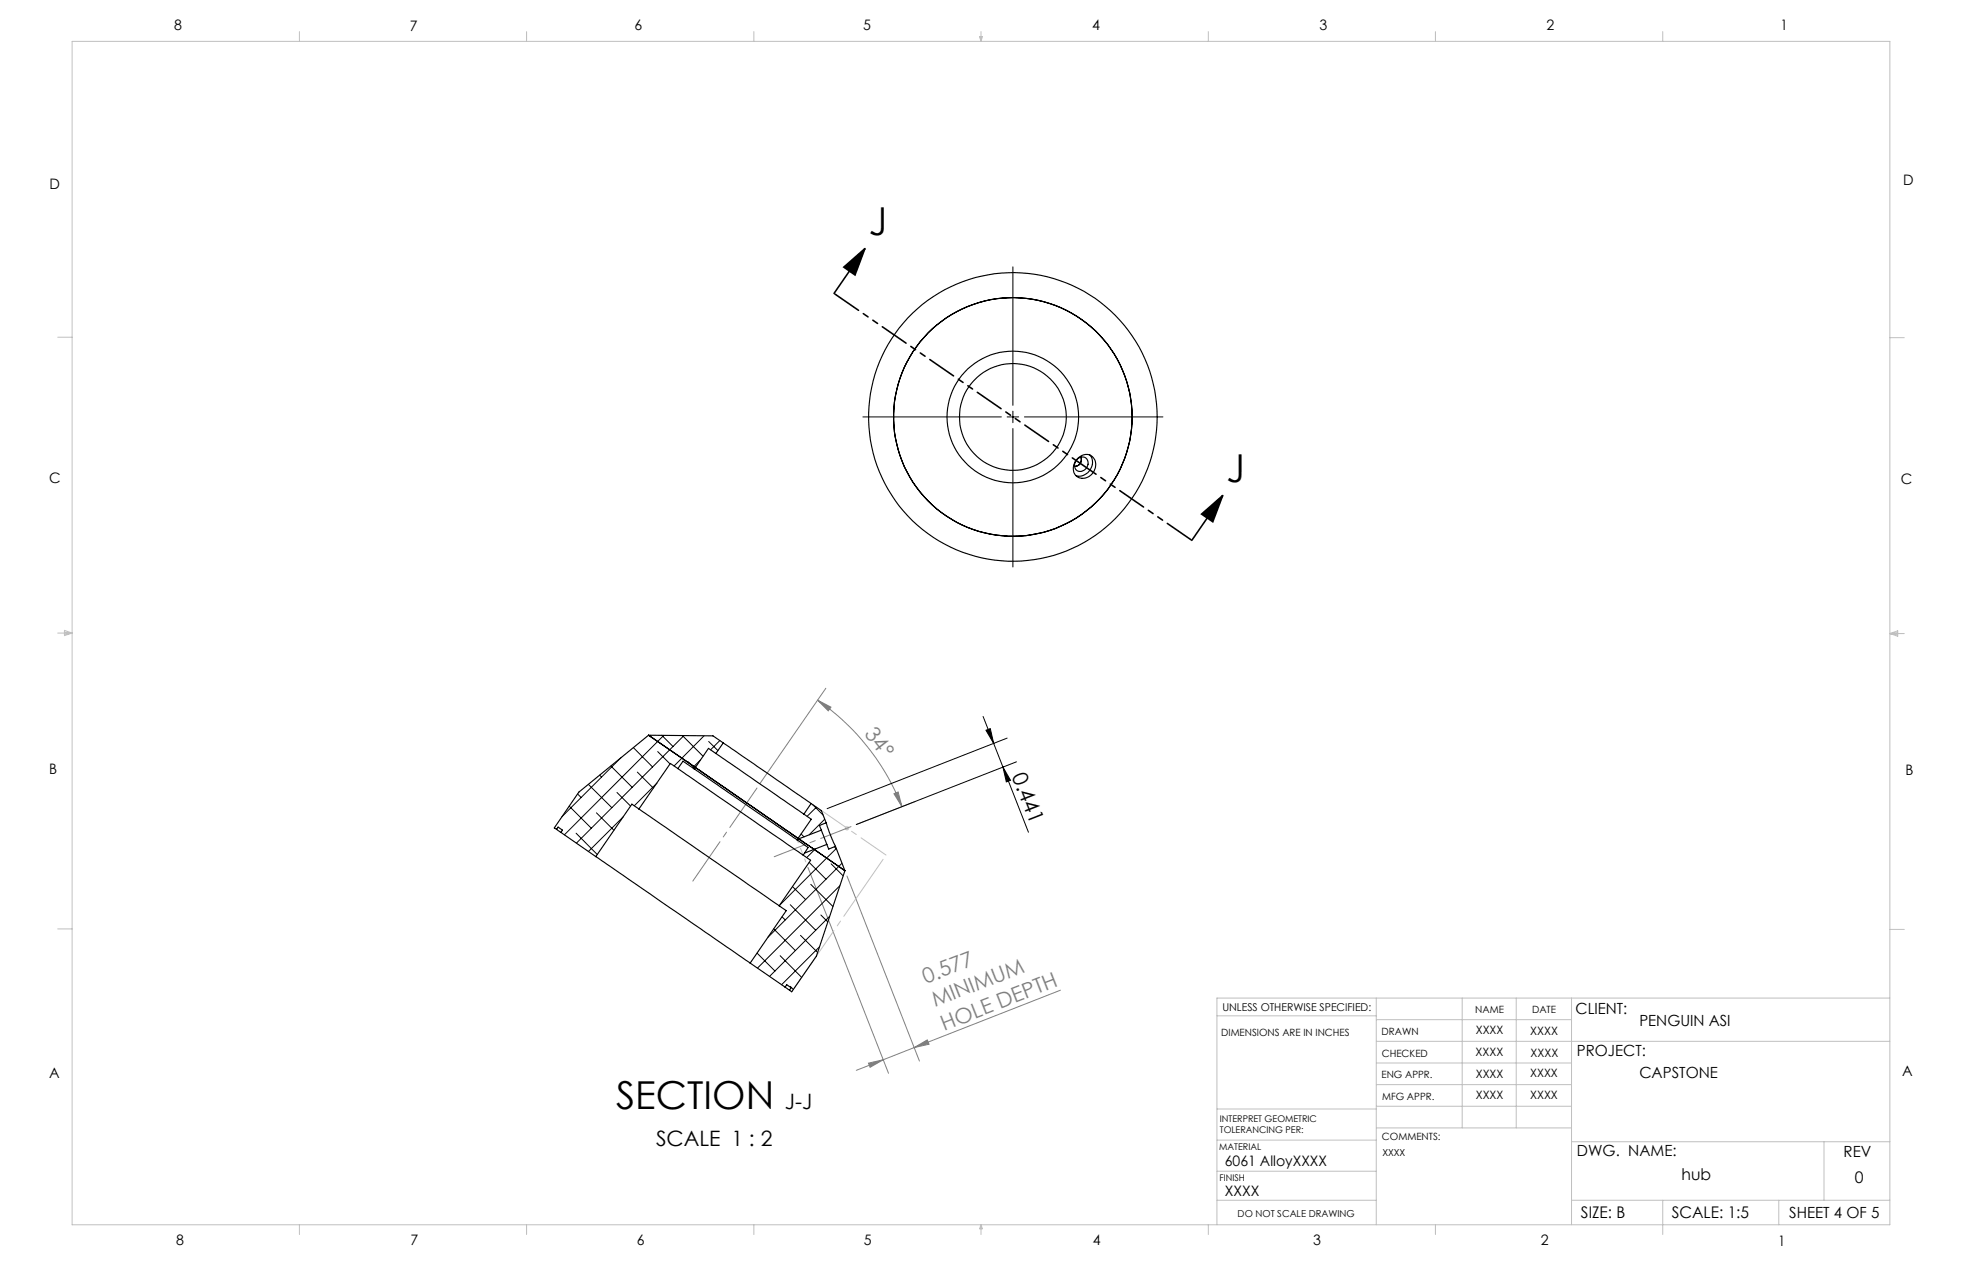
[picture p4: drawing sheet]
<svg xmlns="http://www.w3.org/2000/svg" width="432mm" height="279mm" viewBox="0 0 432 279" stroke-linecap="round" stroke-linejoin="round" font-family="sans-serif">
<path d="M185.7 58.8l4.7-4.1-2.2 5.8zM190.4 54.7l-6.8 9.9M264.4 113.1l4.7-4.1-2.2 5.8zM269.1 109l-6.8 9.9" fill="none" stroke="#000" stroke-width=".35"/>
<path d="M179.9 154l3 1.6-.6 .8zM179.9 154a51.2 51.2 0 0 1 18.6 23.5M181.8 151.4l-14.5 20.9M196.7 174.6l1-.4 .8 3.3zM201.5 176.3l-13 5.1M177.8 190.8l17.7 45.3M186.4 192.7l16 40.7M233.4 217.8l-32.2 12.7M191.1 233.9l3.3-.7-2.9 1.6zM201.2 230.5l2.9-1.7 .4 .9zM201.2 230.5l-12.7 5" fill="none" stroke="#808080" stroke-width=".22"/>
<path d="M222.9 58.7v30.5M189.9 91.7h30.5M221.7 91.7h2.5M222.9 90.5v2.5M222.9 94.3v30.4M225.5 91.7h30.4M216.4 157.6l2.3 5.9M217 160.7l.9-.4 .8 3.2zM218.7 163.5l7.6 19.6M220.7 168.8l1.7 2.9-.9 .3zM221.7 162.4l-39.7 15.5M223.7 167.6l-35.2 13.8" fill="none" stroke="#000" stroke-width=".22"/>
<g fill="none" stroke="#c0c0c0" stroke-width=".22">
<path d="M15.9 9.1h400v260.4h-400zM65.9 6.9v2.2M115.9 6.9v2.2M165.9 6.9v2.2M215.6 8h.6l-.3 1.1zM215.7 8l.2 1.1M215.9 6.9v2.2M216 8l-.1 1.1M265.9 6.9v2.2M315.9 6.9v2.2M365.9 6.9v2.2M12.7 74.2h3.2"/>
<path d="M415.9 74.3h3.2M12.7 139.3h3.2M14.2 139.1l1.7 .2M14.2 138.7l1.7 .6-1.7 .5zM15.9 139.3l-1.7 .3M415.9 139.4h3.2M415.9 139.4l1.8-.6v1.2zM415.9 139.4l1.8 .3M417.7 139.2l-1.8 .2M185.9 182.2h1M186.1 181.9l.7 .7M186.4 181.7v1"/>
<path d="M186.8 181.9l-.7 .7M12.7 204.4h3.2M302.9 219.6v49.9M321.8 219.6v28.5M333.7 219.6v28.5M345.9 219.6v49.9M415.9 204.5h3.2M415.9 219.6h-148.1v49.9M267.8 223.5h35.1M302.9 229.1h113M302.9 233.9h43M302.9 224.3h43"/>
<path d="M302.9 238.6h43M267.8 257.7h35.1M267.8 250.8h35.1M267.8 244h35.1M302.9 248.1h43M302.9 243.4h43M345.9 251.2h70M401.4 251.2v12.9M65.9 269.5v2.1M115.9 269.5v2.1M165.9 269.5v2.1M215.9 269.5v2.1"/>
<path d="M215.9 269.5l.3 .8h-.6zM265.9 269.5v2.1M267.8 264.1h35.1M315.9 269.5v2.1M345.9 264.1h70M365.9 264.1v7.5M391.5 264.1v5.4"/>
</g>
<path d="M262.3 118.9l-78.7-54.3" fill="none" stroke="#000" stroke-width=".35" stroke-dasharray="6.3 1.3 1.3 1.3 1.3 1.3" stroke-dashoffset="-.2"/>
<path d="M187.3 181.9l-16.9 6.6" fill="none" stroke="#808080" stroke-width=".22" stroke-dasharray="15.2 1.3 1.3 1.3" stroke-dashoffset="8.1"/>
<path d="M152.5 193.8l14.1-20.4" fill="none" stroke="#808080" stroke-width=".22" stroke-dasharray="15.2 1.3 1.3 1.3" stroke-dashoffset="4.7"/>
<path d="M195 188.1l-14.1-9.7" fill="none" stroke="#c0c0c0" stroke-width=".22" stroke-dasharray="15.2 1.3 1.3 1.3" stroke-dashoffset="8.6"/>
<path d="M175.4 184.8l2 4.8" fill="none" stroke="#c0c0c0" stroke-width=".22" stroke-dasharray="15.2 1.3 1.3 1.3" stroke-dashoffset="14.5"/>
<path d="M174.2 218.2l20.8-30.1" fill="none" stroke="#c0c0c0" stroke-width=".22" stroke-dasharray="15.2 1.3 1.3 1.3" stroke-dashoffset="-1.1"/>
<path d="M264.4 113.1l4.7-4.1-2.2 5.8zM185.7 58.8l4.7-4.1-2.2 5.8z" fill="#000"/>
<path d="M196.7 174.6l1-.4 .8 3.3zM179.9 154l3 1.6-.6 .8z" fill="#808080"/>
<path d="M217 160.7l.9-.4 .8 3.2zM220.7 168.8l1.7 2.9-.9 .3z" fill="#000"/>
<path d="M201.2 230.5l2.9-1.7 .4 .9zM191.1 233.9l3.3-.7-2.9 1.6z" fill="#808080"/>
<g fill="none" stroke="#000" stroke-width=".25">
<path d="M237 101.1a1.38 1.38 0 0 1 2-.3 1.38 1.38 0 0 1 .2 2 1.41 1.41 0 0 1-1.6 .9 1.41 1.41 0 0 1-1.1-1.4l.1-.7zM237.2 100.8a2.24 2.24 0 0 1 3.1-.5 2.24 2.24 0 0 1 .6 3.1 2.49 2.49 0 0 1-2 1.8 2.49 2.49 0 0 1-2.5-1.1l-.1-.4a3 3 0 0 1 .9-2.9zM237.9 100.6a1.53 1.53 0 0 1-1.4 2M239.9 100.1a2.91 2.91 0 0 1 0 3.3 2.91 2.91 0 0 1-3.2 1.2M140.6 178l30.9 21.3M140.6 178l-1.5-1.1-8 11.6M142.7 161.7l-15.3 12.6-5.4 7.8 .5 .4M142.7 161.7l10.3 7.1M142.7 161.7l14.2 .2 2.3 1.5M149.2 169.1l27.6 19M149.2 169.1l-1.7-1.1-6.9 10M149.2 169.1l1.1-1.6 2.5 1.7"/>
<path d="M152.8 169.2l22.6 15.6M153 168.8l22.6 15.6M153 168.8l-.2 .4M157.6 165.8l19.3 13.3M157.6 165.8l-1.7-1.2-2.9 4.2M159.2 163.4l19.3 13.4M159.2 163.4l-1.6 2.4M176.9 179.1l1.6 1.1-2.9 4.2M178.5 176.8l2.3 1.5 1 2.7M178.5 176.8l-1.6 2.3M122.5 182.5l.9 .6M122.5 182.5l.3-.5 1 .6-.4 .5"/>
<path d="M123.4 183.1l7.7 5.4M131.1 188.5l34 23.4M171.5 199.3l1.5 1-7.9 11.6M175.4 184.8l2.4 1.6-.7 1.3M175.5 184.7l-.1 .1M175.6 184.4l-.1 .3M175.6 184.4l.2 .1M175.8 184.5l3.4 2.4M175.8 184.5l-.3 .2M176.8 188.1l1.6 1.2-6.9 10M177.1 187.7l-.3 .4M179.2 186.9l6.7 4.7"/>
<path d="M179.2 186.9l-2.1 .8M180.8 182.6l1.2 3.2M180.8 182.6l-5 1.9M181.8 181l.8 2.2 1.3 3M181.8 181l-1.5 .6 .5 1M182 185.8l-2.8 1.1M182 185.8l.4 1 1.5-.6M183.9 186.2l2 5.4M185.9 191.6l-6.2 18.8-5.5 7.8-.5-.4M165.1 211.9l7.7 5.3M172.8 217.2l.9 .6M172.8 217.2l.3-.6 1 .7-.4 .5"/>
<circle cx="222.9" cy="91.7" r="14.5"/>
<circle cx="222.9" cy="91.7" r="11.7"/>
<circle cx="222.9" cy="91.7" r="31.8"/>
<circle cx="222.9" cy="91.7" r="26.2"/>
</g>
<g fill="none" stroke="#000" stroke-width=".22">
<path d="M125.3 177.3l4.8 4.9M127.1 174.7l.8 .8M129.5 172.6l5.2 5.1M131.3 178.8l3.8 3.9M132 170.5l.4 .5M134.4 168.5l4.7 4.7M135.8 174.3l3 3M136.7 166.7l-13.1 13M137.2 179.7l-7.7 7.6M139.4 164.5l4.2 4.2M140.3 169.9l3.5 3.5M144.6 172.3l-5 5"/>
<path d="M144.7 165.3l2.8 2.8M145.6 161.7l2.5 2.6M146.1 161.8l-21.9 21.9M150.2 161.8l4.5 4.6M150.5 161.8l-23.6 23.7M151.5 167.6l1.4 1.4M154.2 167.1l-1.8 1.8M155 161.9l-6.7 6.6M156 163.1l2 2M158.4 162.9l-2 2.1M178.8 177l2.4 2.3M179.7 177.6l-2.1 2"/>
<path d="M126.8 183.3l4.6 4.7M173.9 199l5.6 5.6M174.4 195.1l2.9 2.8M176.3 183.5l.7 .6M178.1 189.7l3.7 3.7M178.4 194.6l4.9 4.8M179.5 186.7l-1.9 2M181.5 180.2l-3.4 3.5M182.9 190l2.7 2.7M183.6 186.3l.4 .4-12.4 12.4M184.8 194.9l-18.1 18.1M185.3 189.9l-16.3 16.3"/>
<path d="M166.6 209.7l4 3.9M170.3 204.4l4.7 4.7M171.7 210.3l4.7 4.7M172.1 201.7l.7 .7M173.9 217l.7 .7M176.2 205.8l3.7 3.7M180.3 208.4l-8.3 8.2M180.7 201.3l1.5 1.5M182.6 201.6l-13.2 13.2"/>
</g>
<g font-size="8.5">
<text x="191.2" y="51.8">J</text>
<text x="269.9" y="106.1">J</text>
<text x="135.6" y="244">SECTION</text>
</g>
<g font-size="4.7" fill="#808080">
<text x="190.1" y="161.5" transform="rotate(52 190.1 161.5)">34°</text>
<text x="203.8" y="216.4" transform="rotate(-21 203.8 216.4)">0.577</text>
<text x="205.8" y="221.6" transform="rotate(-21 205.8 221.6)">MINIMUM</text>
<text x="207.8" y="226.8" transform="rotate(-21 207.8 226.8)">HOLE DEPTH</text>
</g>
<g font-size="4.7">
<text x="222.6" y="170.7" transform="rotate(69 222.6 170.7)">0.441</text>
<text x="172.7" y="244">J-J</text>
<text x="144.4" y="252.2">SCALE 1 : 2</text>
</g>
<g font-size="3.5">
<text x="370.1" y="259.6">hub</text>
<text x="408.2" y="260.2">0</text>
<text x="347.9" y="268">SIZE: B</text>
<text x="367.9" y="268">SCALE: 1:5</text>
</g>
<g font-size="3.4">
<text x="346.8" y="223.1">CLIENT:</text>
<text x="360.8" y="225.8">PENGUIN ASI</text>
<text x="347.1" y="232.3">PROJECT:</text>
<text x="360.8" y="237.1">CAPSTONE</text>
<text x="347.1" y="254.2">DWG. NAME:</text>
<text x="405.7" y="254.5">REV</text>
<text x="393.8" y="267.9">SHEET 4 OF 5</text>
</g>
<g font-size="3.2">
<text x="38.3" y="6.7">8</text>
<text x="90.2" y="6.7">7</text>
<text x="139.7" y="6.5">6</text>
<text x="190" y="6.5">5</text>
<text x="240.4" y="6.5">4</text>
<text x="290.4" y="6.7">3</text>
<text x="340.4" y="6.5">2</text>
<text x="391.9" y="6.7">1</text>
<text x="10.9" y="41.6">D</text>
<text x="418.9" y="40.7">D</text>
<text x="10.9" y="106.3">C</text>
<text x="418.4" y="106.4">C</text>
<text x="10.8" y="170.2">B</text>
<text x="419.4" y="170.6">B</text>
<text x="10.8" y="237.2">A</text>
<text x="418.6" y="236.8">A</text>
<text x="269.6" y="256.5">6061 AlloyXXXX</text>
<text x="269.6" y="263.2">XXXX</text>
<text x="38.8" y="273.8">8</text>
<text x="90.4" y="273.8">7</text>
<text x="140.2" y="273.8">6</text>
<text x="190.1" y="273.9">5</text>
<text x="240.5" y="273.8">4</text>
<text x="289" y="273.9">3</text>
<text x="339.1" y="273.8">2</text>
<text x="391.4" y="274.1">1</text>
</g>
<g font-size="2.5">
<text x="324.8" y="227.6">XXXX</text>
<text x="336.8" y="227.7">XXXX</text>
<text x="324.8" y="232.3">XXXX</text>
<text x="336.8" y="232.5">XXXX</text>
<text x="324.8" y="237.1">XXXX</text>
<text x="336.8" y="237">XXXX</text>
<text x="324.8" y="241.9">XXXX</text>
<text x="336.8" y="241.8">XXXX</text>
</g>
<text font-size="2.4" x="269" y="222.4">UNLESS OTHERWISE SPECIFIED:</text>
<g font-size="2.2">
<text x="268.8" y="228">DIMENSIONS ARE IN INCHES</text>
<text x="304.1" y="227.7">DRAWN</text>
<text x="324.7" y="222.9">NAME</text>
<text x="337.2" y="222.9">DATE</text>
<text x="304.1" y="232.6">CHECKED</text>
<text x="304" y="237.2">ENG APPR.</text>
<text x="304.2" y="241.9">MFG APPR.</text>
<text x="304.1" y="250.9">COMMENTS:</text>
</g>
<g font-size="2.1">
<text x="304.2" y="254.3">XXXX</text>
<text x="272.4" y="267.8">DO NOT SCALE DRAWING</text>
</g>
<g font-size="2">
<text x="268.5" y="246.8">INTERPRET GEOMETRIC</text>
<text x="268.5" y="249.4">TOLERANCING PER:</text>
<text x="268.3" y="252.9">MATERIAL</text>
<text x="268.4" y="259.7">FINISH</text>
</g>
</svg>
